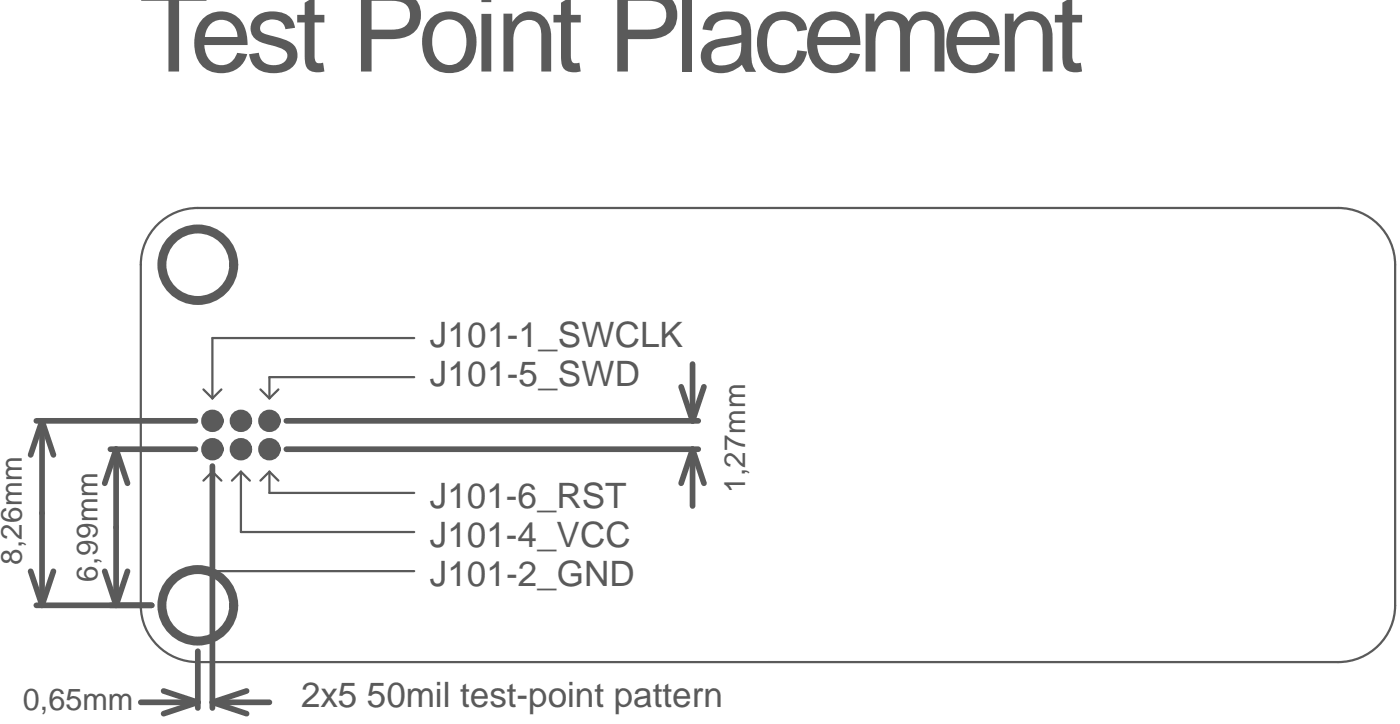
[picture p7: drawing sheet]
<svg xmlns="http://www.w3.org/2000/svg" width="104mm" height="54mm" viewBox="0 0 104 54" stroke-linecap="round" stroke-linejoin="round" font-family="sans-serif">
<g fill="none" stroke="#5a5a5a" stroke-width=".17">
<path d="M11.4 16.9a4.2 4.2 0 0 1 3.3-1.5h84.4a4.2 4.2 0 0 1 4.3 4.2v25.2a4.2 4.2 0 0 1-4.3 4.2h-84.4a4.2 4.2 0 0 1-4.3-4.2v-25.2a4.2 4.2 0 0 1 1-2.7zM15.1 28.8l.6 .7M15.7 34.9l-.6 .7M15.7 34.9l.7 .7M15.7 34.9v7.4h15M16.4 28.8l-.7 .7M17.8 34.9l-.6 .7M17.8 34.9l.7 .7M17.8 34.9v4.5h12.9M19.3 28.8l.7 .7M20 34.9l-.7 .7M20 34.9l.6 .7"/>
<path d="M20 34.9v1.6h10.7M20.6 28.8l-.6 .7M30.7 27.9h-10.7v1.6M30.7 25h-15v4.5"/>
</g>
<g fill="none" stroke="#5a5a5a" stroke-width=".42">
<path d="M2.7 31.2h11.8M3.1 31.2l.9 2.5M3.1 31.2l-.8 2.5M3.1 31.2v13.6M8.2 33.3h6.3M8.6 33.3v11.5M8.6 33.3l.8 2.5M8.6 33.3l-.8 2.5M15.7 34.5v17.9M21.2 33.3h30.5M21.2 31.2h30.5M50.5 28.6l.8 2.6"/>
<path d="M51.3 33.3l-.8 2.5M51.3 27v4.2M51.3 33.3v4.2M51.3 33.3l.9 2.5M52.2 28.6l-.9 2.6M2.3 42.3l.8 2.5M2.7 44.8h8.5M4 42.3l-.9 2.5M7.8 42.3l.8 2.5M9.4 42.3l-.8 2.5M10.4 52h4.3M12.1 51.2l2.6 .8"/>
<path d="M14.7 48.2v4.2M14.7 52l-2.6 .9M15.7 52l2.6 .9M15.7 52h4.3M18.3 51.2l-2.6 .8"/>
</g>
<g fill="none" stroke="#5a5a5a" stroke-width=".83">
<circle cx="15.7" cy="33.3" r=".41"/>
<circle cx="15.7" cy="31.2" r=".41"/>
<circle cx="17.8" cy="33.3" r=".41"/>
<circle cx="17.8" cy="31.2" r=".41"/>
<circle cx="20" cy="31.2" r=".41"/>
<circle cx="20" cy="33.3" r=".41"/>
</g>
<g fill="none" stroke="#5a5a5a" stroke-width=".66">
<circle cx="14.7" cy="19.6" r="2.66"/>
<circle cx="14.7" cy="44.8" r="2.66"/>
</g>
<text font-size="8.3" fill="#5a5a5a" x="10.3" y="5.3">Test Point Placement</text>
<g font-size="2.6" fill="#5a5a5a">
<text x="31.8" y="25.7">J101-1_SWCLK</text>
<text x="31.8" y="28.6">J101-5_SWD</text>
<text x="31.8" y="37.6">J101-6_RST</text>
<text x="31.8" y="40.5">J101-4_VCC</text>
<text x="31.8" y="43.4">J101-2_GND</text>
<text x="22.3" y="52.4">2x5 50mil test-point pattern</text>
</g>
<text font-size="2.3" fill="#5a5a5a" x="1.7" y="52.6">0,65mm</text>
<g font-size="2.2" fill="#5a5a5a">
<text x="1.6" y="41.9" transform="rotate(-90 1.6 41.9)">8,26mm</text>
<text x="55.2" y="36.5" transform="rotate(-90 55.2 36.5)">1,27mm</text>
<text x="7.2" y="43.1" transform="rotate(-90 7.2 43.1)">6,99mm</text>
</g>
</svg>
